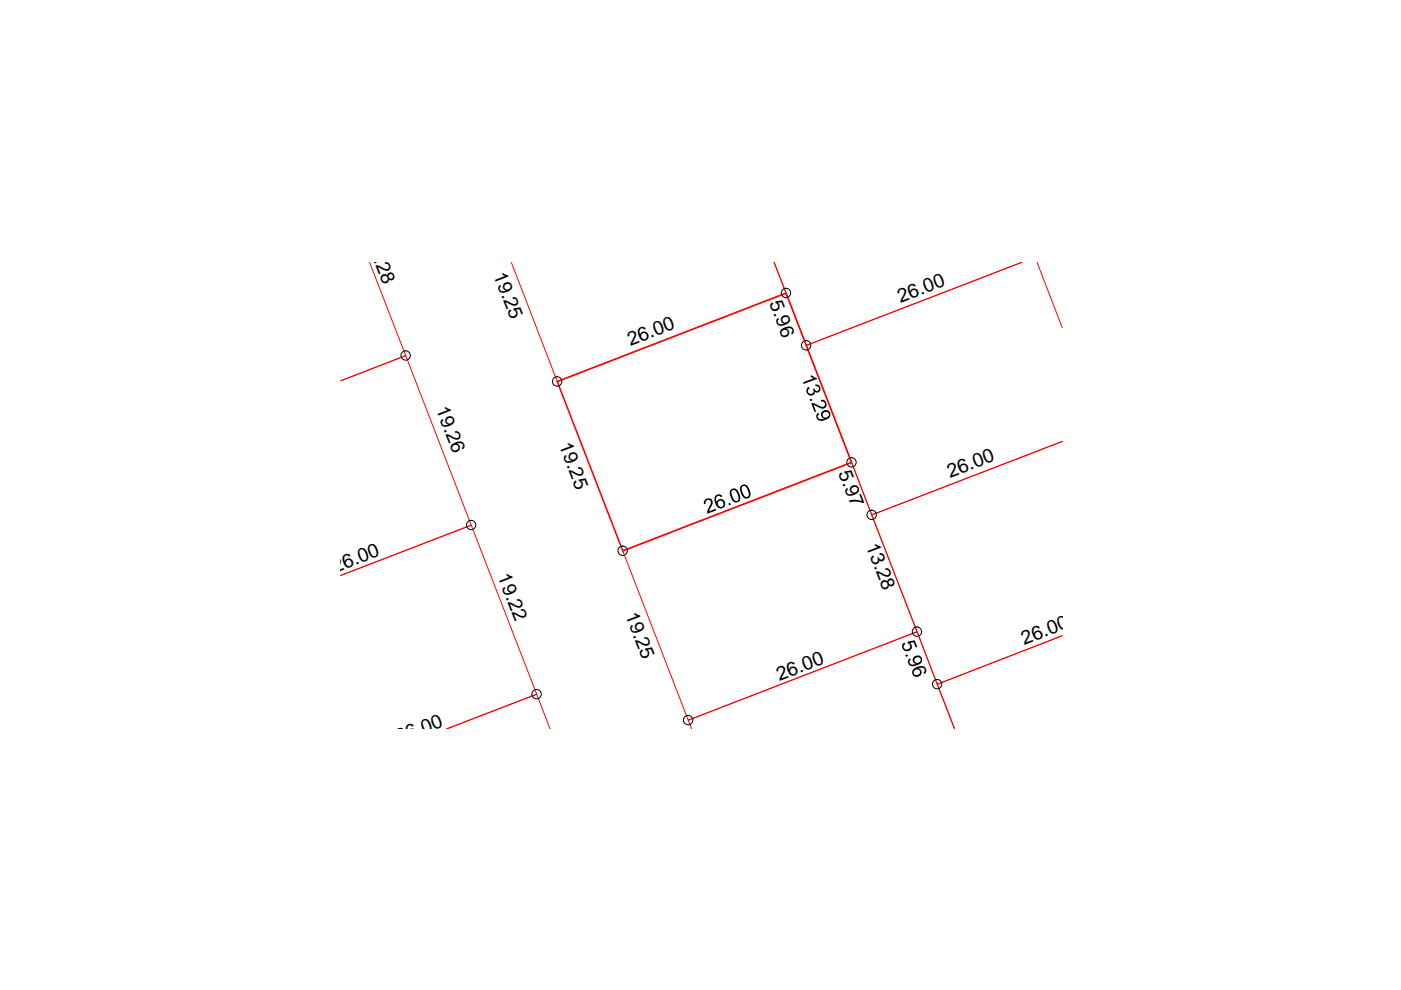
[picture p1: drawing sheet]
<svg xmlns="http://www.w3.org/2000/svg" width="297mm" height="210mm" viewBox="0 0 297 210" stroke-linecap="round" stroke-linejoin="round" font-family="sans-serif">
<path d="M78.4 55.6l7.6 19.8-13.7 5.3 13.7-5.3 13.9 35.9-27.6 10.7 27.6-10.7 13.9 35.9-19.1 7.4 19.1-7.4 2.8 7.4M108.4 55.6l9.8 25.3 48.5-18.8-2.6-6.5 6.8 17.6 45.7-17.6-45.7 17.6 13.9 36 40.4-15.6-40.4 15.6 13.9 35.9 26.5-10.3-26.5 10.3 3.7 9.5-8-20.7-48.5 18.8 .7 1.9M219.9 55.6l5.3 13.9M132 116.8l48.6-18.8 13.8 35.9-48.5 18.8z" fill="none" stroke="#f00" stroke-width=".21"/>
<path d="M118.2 80.9l48.5-18.8 13.9 35.9-48.6 18.8z" fill="none" stroke="#f00" stroke-width=".34"/>
<g fill="none" stroke="#000" stroke-width=".21">
<circle cx="86" cy="75.4" r=".99"/>
<circle cx="166.6" cy="62.1" r=".99"/>
<circle cx="170.9" cy="73.2" r=".99"/>
<circle cx="118.1" cy="80.9" r=".99"/>
<circle cx="180.5" cy="98" r=".99"/>
<circle cx="99.9" cy="111.3" r=".99"/>
<circle cx="132" cy="116.8" r=".99"/>
<circle cx="184.8" cy="109.2" r=".99"/>
<circle cx="194.4" cy="133.9" r=".99"/>
<circle cx="113.8" cy="147.2" r=".99"/>
<circle cx="145.9" cy="152.7" r=".99"/>
<circle cx="198.7" cy="145.1" r=".99"/>
</g>
<g fill="#000">
<path d="M170.3 81.1l2.2-.9-.7-.5 .3-.1 1 .5 .1 .2-2.8 1.1zM171.2 82.2l.3-.2 .2 .3-.3 .3-.1 .4 .2 .4 .3 .1 .5-.1 .2-.2v-.4l-.2-.3 .3-.1 .2 .2a.5 .5 0 0 0 .6 .2 .5 .5 0 0 0 .2-.7 .5 .5 0 0 0-.7-.2l-.1-.4 .8 .2 .3 .5v.6l-.5 .4h-.3l-.3-.2-.2 .7-.6 .2-.6-.2-.4-.5v-.6zM171.7 84.7l.3-.2 .2 .4-.4 .1zM172 85.5l.8 .1 1.2 .6h.6l.3-.3v-.4l-.4-.4-.4 .1-.1-.4h.5l.5 .3 .3 .9-.3 .4-.7 .3-1.8-.8 .5 1.3-.3 .2zM149.4 106l.9-.4 .5 .2 .3 .5-.1 .7-.7 1.4 1.4-.5 .1 .3-1.8 .7-.1-.5 .8-1.5v-.6l-.4-.3h-.3l-.4 .3v.5l-.3 .1-.1-.5zM154.4 106.8l.4-.2 .1 .4-.3 .1zM191.5 136.4l.3-.2 .1 .4-.3 .3 .1 .6 .2 .2h.5l.3-.1 .3-.4-.1-.5-.5-.3v-.3l1.5-.3 .6 1.4-.4 .1-.4-1.1-.8 .1 .4 .5v.7l-.5 .5h-.8l-.5-.2-.2-.4v-.6zM191.9 138.9l.5-.2 .1 .4-.4 .2z"/>
<path d="M173.2 87.8l.3-.3 .1 .4a.6 .6 0 0 0 0 .8 .6 .6 0 0 0 .8 .2l.4-.2-.6-.4-.2-.5 .2-.4 .7-.4h.5l.4 .2 .3 .5-.2 .8-.3 .3-1.1 .4h-.8l-.4-.3-.2-.5zM174.5 87.5l-.1 .6 .2 .3 .6 .1 .5-.3 .1-.4-.3-.4-.6-.1z"/>
<path d="M151.6 105.2l.8-.4 .7 .4-.3 .2-.3-.3-.4 .1-.3 .3v.5l.2 .5 .1-.4 .4-.3h.5l.5 .2 .2 .5 .1 .6-.4 .5-.7 .2-.7-.4-.5-1.3zM152.3 106.4l-.1 .5 .2 .4 .3 .2 .5-.1 .2-.4-.2-.6-.3-.3z"/>
<path d="M154.9 103.9l.8-.4 .3 .1 .5 .5 .5 1.4-.3 .8-.8 .3-.6-.5-.6-1.3v-.6zM155.3 104l-.2 .6 .3 .9 .4 .7h.5l.3-.3-.3-1.3-.4-.6z"/>
<path d="M157.1 103l.7-.3 .8 .5 .5 1.3v.7l-.3 .4-.9 .1-.6-.6-.4-1.3v-.5zM157.4 103.1l-.2 .4 .2 .7 .3 .9 .5 .3a.74 .74 0 0 0 .4-1.3l-.5-.9-.2-.2z"/>
<path d="M192.7 139.7l.3-.1 .1 .3-.3 .3v.3l.3 .3h1l-.6-.5 .1-.8 .5-.4 .8-.1 .5 .4 .1 .8-.7 .7-1.4 .4-.5-.2-.3-.4-.1-.5zM194.1 139.5l-.3 .4 .2 .5 .6 .1 .5-.2 .1-.6-.2-.3h-.6z"/>
<path d="M193.6 141.9l.8-.5 1.3-.2 .5 .4 .2 .8-.4 .5-.2-.3 .3-.5-.2-.4-.3-.1-.9 .1 .6 .5 .1 .6-.4 .5-.8 .2-.4-.2-.3-.3-.1-.5zM193.9 142.1l-.2 .3 .1 .6 .7 .1 .4-.2 .2-.4-.2-.4-.5-.2z"/>
</g>
<g font-size="4.1">
<text x="77.6" y="50.8" transform="rotate(69 77.6 50.8)">19.28</text>
<text x="104.6" y="58.3" transform="rotate(69 104.6 58.3)">19.25</text>
<text x="163.1" y="64.3" transform="rotate(69 163.1 64.3)">5.96</text>
<text x="190.9" y="64.3" transform="rotate(-21 190.9 64.3)">26.00</text>
<text x="133.6" y="73.4" transform="rotate(-21 133.6 73.4)">26.00</text>
<text x="92.4" y="86.7" transform="rotate(69 92.4 86.7)">19.26</text>
<text x="118.5" y="94.4" transform="rotate(69 118.5 94.4)">19.25</text>
<text x="177.7" y="100.2" transform="rotate(69 177.7 100.2)">5.97</text>
<text x="201.4" y="101.3" transform="rotate(-21 201.4 101.3)">26.00</text>
<text x="183.6" y="115.7" transform="rotate(69 183.6 115.7)">13.28</text>
<text x="71" y="121.5" transform="rotate(-21 71 121.5)">26.00</text>
<text x="105.5" y="122.2" transform="rotate(69 105.5 122.2)">19.22</text>
<text x="132.5" y="130.4" transform="rotate(69 132.5 130.4)">19.25</text>
<text x="217.2" y="136.7" transform="rotate(-21 217.2 136.7)">26.00</text>
<text x="165.3" y="144.4" transform="rotate(-21 165.3 144.4)">26.00</text>
<text x="84.5" y="157.6" transform="rotate(-21 84.5 157.6)">26.00</text>
</g>
</svg>
